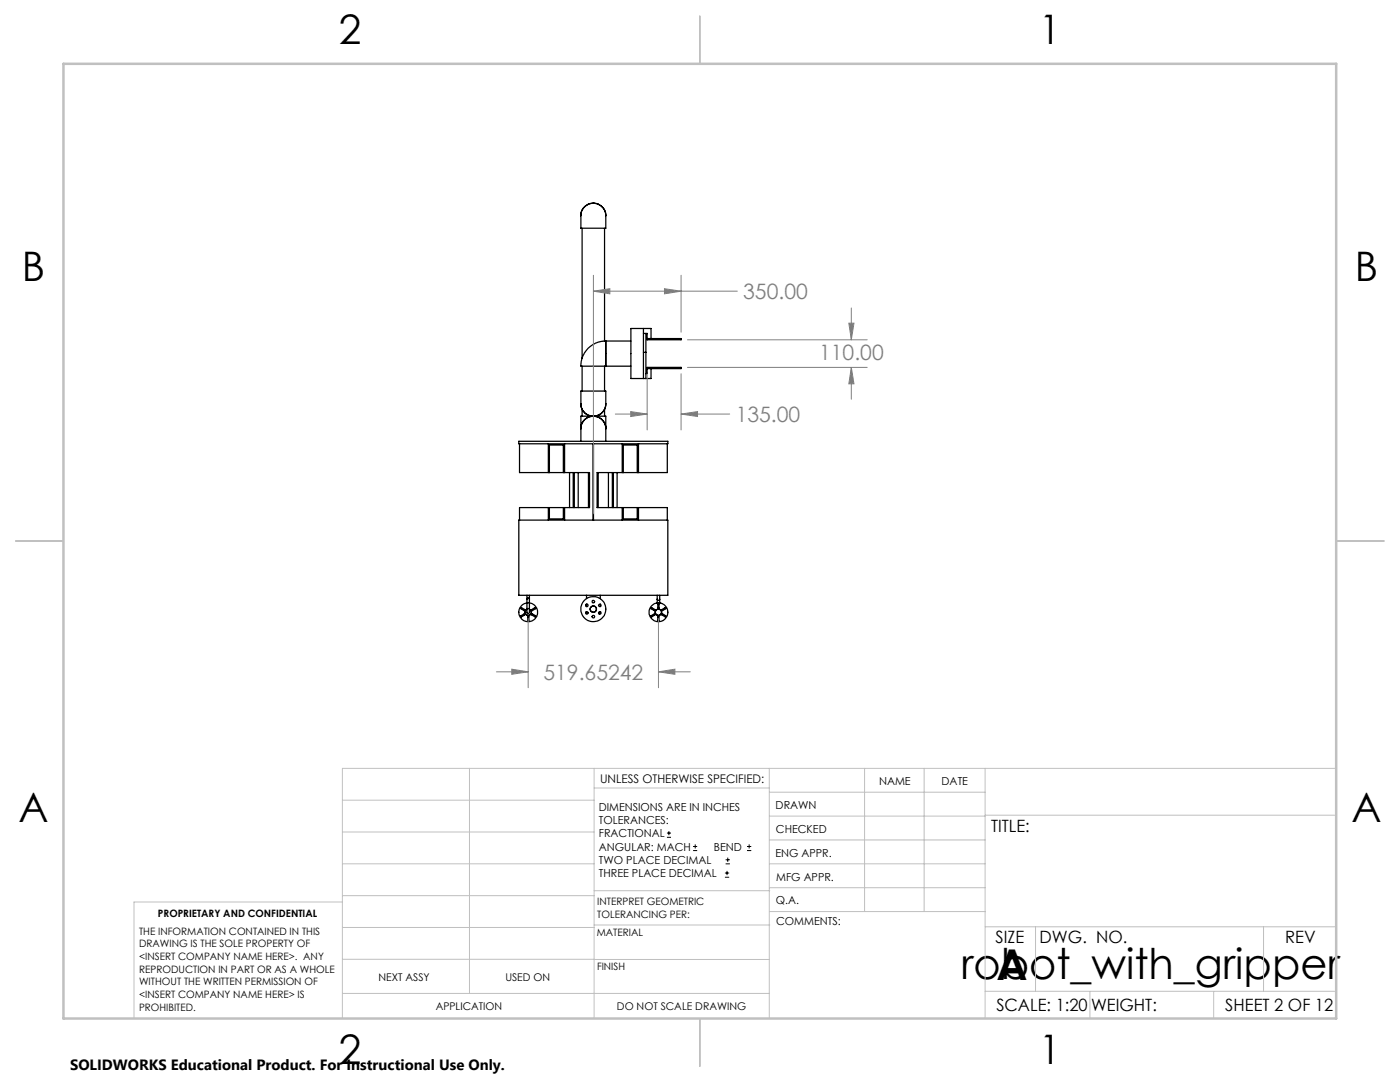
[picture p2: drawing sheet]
<svg xmlns="http://www.w3.org/2000/svg" width="279mm" height="216mm" viewBox="0 0 279 216" stroke-linecap="round" stroke-linejoin="round" font-family="sans-serif">
<g fill="none" stroke="#000" stroke-width=".25">
<path d="M116.2 45.5v26M116.5 41.5a2.56 2.56 0 0 1 3.1-.6 2.56 2.56 0 0 1 1.3 2.9v1.5a.36 .36 0 0 1-.6 .2h-3.8a.37 .37 0 0 1-.4 0 .37 .37 0 0 1-.2-.4v-1.3a3.6 3.6 0 0 1 .6-2.3zM120.6 45.5v22.6M115.9 78h4.4a.36 .36 0 0 1 .6 .2v1.6a2.58 2.58 0 0 1-2.5 3.2 2.58 2.58 0 0 1-2.5-3.2zM116.2 73.1v4.9M120.6 73.1v4.9M120.9 68.1a4.9 4.9 0 0 0-4.9 5h4.9M120.9 68.1v5M120.9 73.1h5M120.9 68.1h5M128.4 66.5h.8v1.3h6.7v-.2h-6.7M128.4 70.3h.5"/>
<path d="M128.4 65.5v10M128.9 66.5v9M129.2 73.6h6.7v-.3h-6.7v1.2h-.3M129.9 67.6v-2.1h-4v10h4v-1.9M103.5 88.1h29.8v.4h-29.8zM103.7 88.5v5.8h14v7h-14v2.5M109.4 88.5v5.8M109.6 94.3v-5.5h2.8v5.5M112.7 88.5v5.8M113.7 94.3v7M114.4 94.3v7M114.6 94.3v7"/>
<path d="M115.4 94.3v7M115.9 85.5v2.6M115.9 85.5a2.49 2.49 0 0 1 2.5-2.5 2.49 2.49 0 0 1 2.5 2.5M116.2 81.6v1.4M117.4 94.3v7M118.4 83h-2.5v2.5M118.4 83h2.5v2.5M118.4 83a2.47 2.47 0 0 1 2.5 2.5M118.4 83a2.47 2.47 0 0 0-2.5 2.5M118.4 88.5v15.3M119.4 94.3v7M120.6 81.6v1.4"/>
<path d="M120.9 85.5v2.6M121.4 94.3v7M122.2 94.3v7M122.4 94.3v7M123.2 94.3v7M124.2 88.5v5.8M124.4 94.3v-5.5h2.8v5.5M127.4 88.5v5.8M133.2 88.5v5.8h-14v7h14v2.5M103.5 103.8h29.8v15h-29.8zM105.2 119.6v.7M105.2 118.8v.8"/>
<path d="M105.2 119.6l.1-.3a.23 .23 0 0 1 .2 0 .23 .23 0 0 1 .2 .3M105.7 119.6v.7M105.7 118.8v.8M109.4 101.3v2.5M109.6 101.3v2.2h2.8v-2.2M112.7 101.3v2.5M117.1 118.8v.7M119.8 118.8v.7M124.2 101.3v2.5M124.4 101.3v2.2h2.8v-2.2M127.4 101.3v2.5M131.2 118.8v.8"/>
<path d="M131.2 119.6v.7M131.2 119.6l.1 .2 .4-.2M131.7 118.8v.8M131.7 119.6v.7M104 122.9l.6-.4 .1 .2-.6 .4zM104.1 121.2l.6 .4-.1 .2-.6-.3zM105.2 121.4a.69 .69 0 0 0 .3 1l.2-.2v-.8M105.2 120.3a1.88 1.88 0 0 0-1.5 2.8 1.88 1.88 0 0 0 3.1 .3 1.88 1.88 0 0 0-.9-3l-.2-.1M105.2 121.4h.5M105.2 120.3h.5M105.2 120.3v1.1M105.3 123h.3v.8h-.3z"/>
<path d="M105.7 120.3v1.1M106.1 121.6l.7-.4 .1 .3-.7 .3zM106.2 122.5l.7 .4-.1 .2-.7-.4zM117.1 120.5v.5M117.1 122.1v.2h.3M119.8 120.5v.5M119.8 122.1v.2h-.3M129.9 122.9l.7-.4 .1 .2-.6 .4zM130 121.3l.7 .3-.1 .2-.7-.3zM131.2 120.3h.1M131.2 120.3h.5M131.3 120.5h.2v.8h-.2z"/>
<path d="M131.3 123h.2v.8h-.2zM131.7 120.3h.1M132.1 121.6l.7-.4 .1 .2-.7 .4zM132.2 122.5l.7 .4-.1 .2-.7-.4z"/>
<circle cx="105.4" cy="122.2" r=".62"/>
<circle cx="117.1" cy="122.3" r=".25"/>
<circle cx="117.1" cy="120.8" r=".25"/>
<circle cx="118.4" cy="121.5" r="2.5"/>
<circle cx="118.4" cy="121.6" r=".62"/>
<circle cx="118.4" cy="123" r=".26"/>
<circle cx="118.4" cy="120.1" r=".26"/>
<circle cx="119.7" cy="122.3" r=".25"/>
<circle cx="119.7" cy="120.8" r=".25"/>
<circle cx="131.4" cy="122.2" r=".62"/>
<circle cx="131.4" cy="122.2" r="1.88"/>
<circle cx="131.4" cy="122.2" r=".63"/>
</g>
<g fill="none" stroke="#000" stroke-width=".2">
<path d="M133.1 167.1h.8M133.1 166.2h.8M133.5 165.8v.9M138.3 169.7h.8M138.3 168.9h.8M138.7 168.5v.8M144.7 175h.8M144.7 174.2h.8M144.8 172.4h.9M144.8 171.6h.9M145.1 173.8v.8M145.2 171.1v.9"/>
<path d="M149.1 169.7h.8M149.1 168.9h.8M149.5 168.5v.8"/>
</g>
<g fill="none" stroke="#808080" stroke-width=".2">
<path d="M118.4 58.1l3.3-.5v1zM118.4 54.9v47.6M118.4 58.1h28.7M132.6 57.6l3.3 .5-3.3 .5zM135.9 54.9v11.4M129.2 74.6v11.2M135.9 74.6v11.2M137.2 67.8h35.9M137.2 73.3h35.9M169.4 64.5h1l-.5 3.3zM169.9 73.3l.5 3.3h-1zM169.9 61.5v6.3"/>
<path d="M169.9 73.3v6.4M122.8 82.6h6.4M125.9 82.1l3.3 .5-3.3 .5zM135.9 82.6l3.3-.5v1zM135.9 82.6h9.7M99.1 134.1h6.3M102.1 133.5l3.3 .6-3.3 .4zM105.4 123.4v13.8M131.4 134.1l3.3-.6v1zM131.4 123.4v13.8M131.4 134.1h6.4"/>
</g>
<g fill="none" stroke="#c0c0c0" stroke-width=".2">
<path d="M68.3 159.7h50.3M93.7 153.3v44.9M118.6 153.3v49.9M118.6 157.2h34.9M153.5 153.3v49.9M153.5 158.1h43.1M172.5 153.3v28.6M184.4 153.3v28.6M196.6 153.3v49.9M266.7 153.3h-198.4v49.9M68.3 178.7h50.3M68.3 172.4h50.3"/>
<path d="M68.3 166h50.3M68.3 180h-41.6v23.2M118.6 177.7h35M153.5 167.6h43.1M153.5 162.8h43.1M153.5 172.4h43.1M153.5 177.1h43.1M196.6 162.7h70.1M68.3 198.2h85.2M68.3 191.4l85.2 .1M68.3 185.1h50.3M118.6 184.6h35"/>
<path d="M153.6 181.9h43M196.6 197.8h70.1M196.6 184.9h70.1M206.7 184.9v12.9M217.5 197.8v5.4M242.2 197.8v5.4M252.2 184.9v12.9"/>
</g>
<path d="M139.7 3.2v9.5M3.1 107.9h9.6M266.7 107.9h9.5M139.7 203.2v9.6" fill="none" stroke="#c0c0c0" stroke-width=".25"/>
<path d="M12.7 12.7h254v190.5h-254z" fill="none" stroke="#c0c0c0" stroke-width=".5"/>
<path d="M132.6 57.6l3.3 .5-3.3 .5zM118.4 58.1l3.3-.5v1zM125.9 82.1l3.3 .5-3.3 .5zM135.9 82.6l3.3-.5v1zM169.4 64.5h1l-.5 3.3zM169.9 73.3l.5 3.3h-1zM102.1 133.5l3.3 .6-3.3 .4zM131.4 134.1l3.3-.6v1z" fill="#808080"/>
<g font-size="8.5">
<text x="191.8" y="195.4">robot_with_gripper</text>
<text x="198.9" y="195.5">A</text>
</g>
<g font-size="8.1">
<text x="67.6" y="8.9">2</text>
<text x="207.3" y="8.9">1</text>
<text x="4.4" y="56.2">B</text>
<text x="270.4" y="56.2">B</text>
<text x="3.7" y="164.1">A</text>
<text x="269.7" y="164.1">A</text>
<text x="67.6" y="212.4">2</text>
<text x="207.3" y="212.4">1</text>
</g>
<g font-size="4.2" fill="#808080">
<text x="148.3" y="59.7">350.00</text>
<text x="163.5" y="71.8">110.00</text>
<text x="146.8" y="84.2">135.00</text>
<text x="108.5" y="135.6">519.65242</text>
</g>
<g font-size="3.4">
<text x="197.8" y="166">TITLE:</text>
<text x="198.7" y="188.1">SIZE</text>
<text x="207.5" y="188.1">DWG. NO.</text>
<text x="256.5" y="188.2">REV</text>
<text x="198.8" y="201.7">SCALE: 1:20</text>
<text x="217.7" y="201.8">WEIGHT:</text>
<text x="244.5" y="201.7">SHEET 2 OF 12</text>
</g>
<text font-size="3" x="14" y="213.5">SOLIDWORKS Educational Product. For Instructional Use Only.</text>
<text font-size="2.4" x="119.8" y="156.2">UNLESS OTHERWISE SPECIFIED:</text>
<g font-size="2.2">
<text x="119.5" y="161.8">DIMENSIONS ARE IN INCHES</text>
<text x="154.8" y="161.4">DRAWN</text>
<text x="175.4" y="156.6">NAME</text>
<text x="187.9" y="156.7">DATE</text>
<text x="119.5" y="164.4">TOLERANCES:</text>
<text x="119.5" y="167.1">FRACTIONAL</text>
<text x="154.9" y="166.3">CHECKED</text>
<text x="119.5" y="169.7">ANGULAR: MACH</text>
<text x="119.5" y="172.4">TWO PLACE DECIMAL</text>
<text x="142.5" y="169.7">BEND</text>
<text x="154.8" y="170.9">ENG APPR.</text>
<text x="119.5" y="175">THREE PLACE DECIMAL</text>
<text x="154.9" y="175.7">MFG APPR.</text>
<text x="154.9" y="180.4">Q.A.</text>
<text x="154.9" y="184.6">COMMENTS:</text>
</g>
<g font-size="2.1">
<text x="75.5" y="195.7">NEXT ASSY</text>
<text x="100.9" y="195.7">USED ON</text>
<text x="86.9" y="201.5">APPLICATION</text>
<text x="123.1" y="201.6">DO NOT SCALE DRAWING</text>
</g>
<g font-size="2">
<text x="31.5" y="182.9">PROPRIETARY AND CONFIDENTIAL</text>
<text x="119.2" y="180.6">INTERPRET GEOMETRIC</text>
<text x="119.2" y="183.1">TOLERANCING PER:</text>
<text x="27.8" y="186.5">THE INFORMATION CONTAINED IN THIS</text>
<text x="27.8" y="189">DRAWING IS THE SOLE PROPERTY OF</text>
<text x="27.8" y="191.6">&lt;INSERT COMPANY NAME HERE&gt;. ANY</text>
<text x="119.1" y="186.7">MATERIAL</text>
<text x="27.8" y="194.1">REPRODUCTION IN PART OR AS A WHOLE</text>
<text x="27.8" y="196.6">WITHOUT THE WRITTEN PERMISSION OF</text>
<text x="119.1" y="193.5">FINISH</text>
<text x="27.8" y="199.1">&lt;INSERT COMPANY NAME HERE&gt; IS</text>
<text x="27.8" y="201.7">PROHIBITED.</text>
</g>
</svg>
